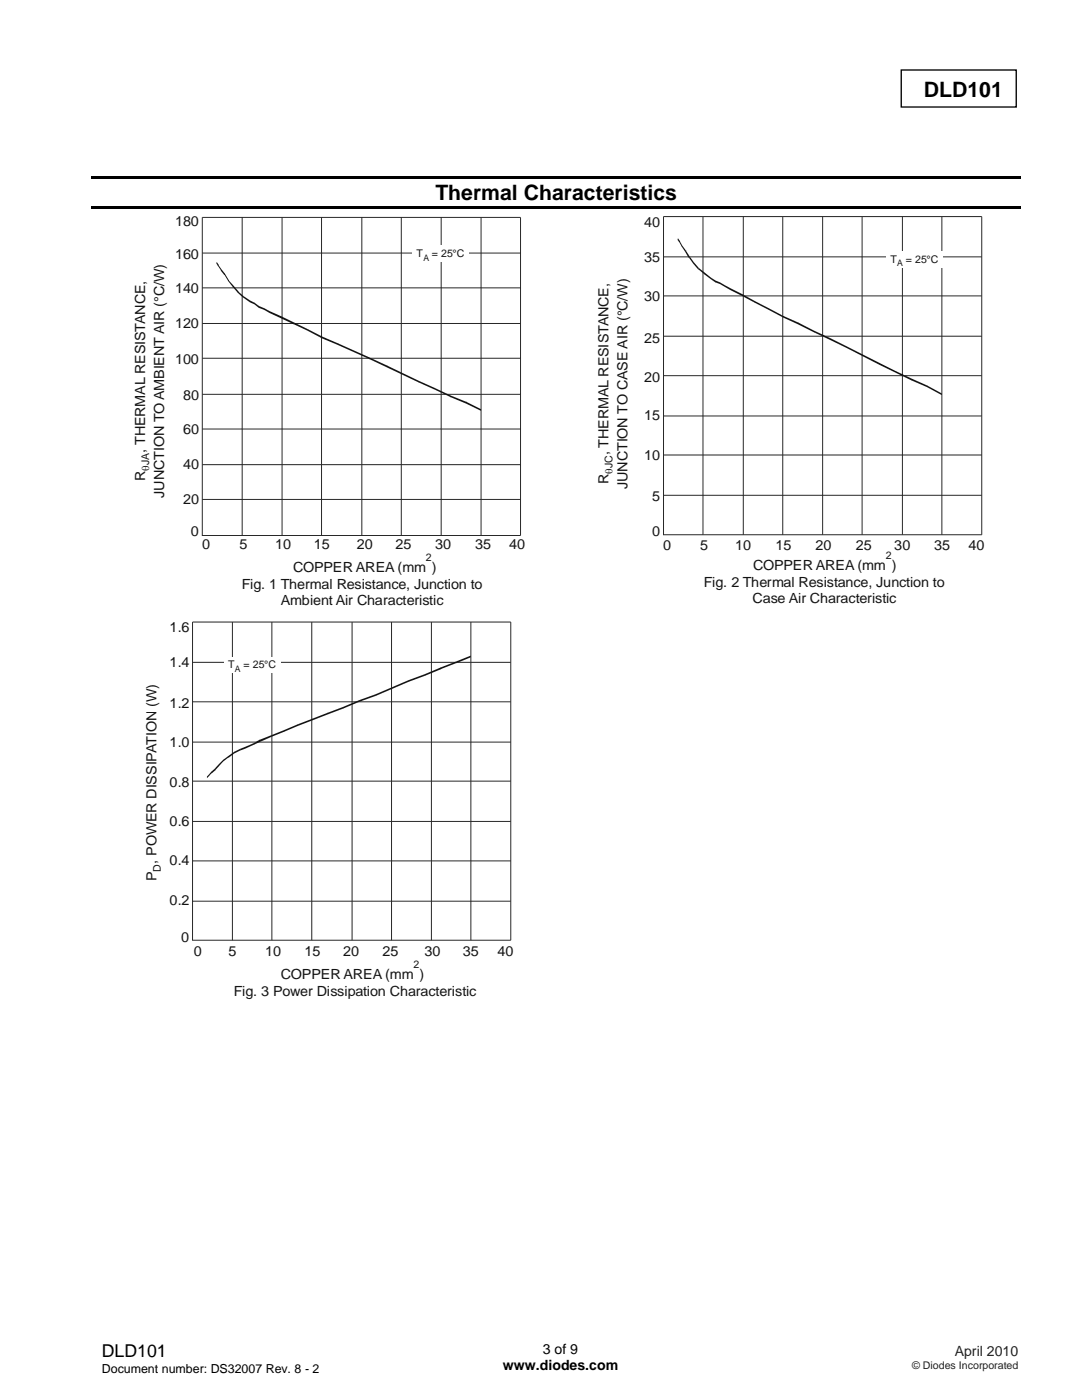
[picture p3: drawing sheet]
<svg xmlns="http://www.w3.org/2000/svg" width="216mm" height="279mm" viewBox="0 0 216 279" stroke-linecap="round" stroke-linejoin="round" font-family="sans-serif">
<path d="M179.8 14h23v7.4h-23z" fill="none" stroke="#000" stroke-width=".26"/>
<path d="M18.3 35.1h185.4v.5h-185.4zM18.3 41.2h185.4v.5h-185.4z" fill="#000"/>
<g fill="none" stroke="#23282b" stroke-width=".2">
<path d="M40.4 43.4h63.5v63.5h-63.5zM40.4 57.4h63.5M40.4 50.5h63.5M48.3 43.4v63.5M56.3 43.4v63.5M64.2 43.4v63.5M72.2 43.4v63.5M80.1 43.4v63.5M88 43.4v63.5M96 43.4v63.5M40.4 78.7h63.5M40.4 71.5h63.5"/>
<path d="M40.4 64.6h63.5M40.4 99.7h63.5M40.4 92.7h63.5M40.4 85.6h63.5"/>
</g>
<g fill="#131516">
<path d="M43.2 52.3l.5 .6-.2 .2-.3-.6zM43.6 53v.2zM43.6 52.9l.6 .8-.1 .3-.5-.8zM44.1 53.9v.2zM44.2 53.7l.7 .9-.1 .3-.7-.8zM44.9 54.6v.1zM44.9 54.6l.7 1.2-.1 .3-.7-1.3zM45.5 55.8l1 1.1-.1 .3-.9-1.1zM46.5 56.9l1.1 1.2-.1 .4-1.1-1.3zM47.5 58.3v.2zM47.5 58.1l1.2 1-.1 .4-1.1-1zM48.7 59.3l-.1 .2zM48.7 59.1l1.2 .9-.1 .3-1.1-.8z"/>
<path d="M49.9 60l.9 .4v.3l-1-.4zM50.8 60.4v.2zM50.8 60.4l.9 .7-.1 .3-.8-.7zM51.6 61.3v.1zM51.7 61.1l1 .4v.3l-1.1-.4zM52.7 61.5v.2zM52.7 61.5l1.1 .6-.1 .3-1-.6zM53.8 62.3l-.1 .1zM53.8 62.1l2.3 1v.4l-2.4-1.1zM56.1 63.1v.3zM56.1 63.1l2.6 1.3v.3l-2.6-1.2zM58.7 64.6v.1zM58.7 64.4l2.7 1.3v.3l-2.7-1.3zM61.4 65.7v.1zM61.4 65.7l2.9 1.5-.1 .3-2.8-1.5zM64.2 67.4v.1zM64.3 67.2l3 1.3v.3l-3.1-1.3zM67.3 68.5v.1zM67.3 68.5l3.2 1.4v.3l-3.2-1.4zM70.5 69.9l3.2 1.4v.4l-3.2-1.5zM73.7 71.5v.2zM73.7 71.3l3.3 1.6-.1 .3-3.2-1.5zM77 72.9v.1zM77 72.9l6.5 3.1v.3l-6.6-3.1zM83.5 76.2v.1zM83.5 76l3.3 1.4v.4l-3.3-1.5zM86.8 77.4l3.2 1.6v.3l-3.2-1.5zM90 79.1v.2zM90 79l3.1 1.2-.1 .4-3-1.3zM93.1 80.2l-.1 .2zM93.1 80.2l2.9 1.5v.3l-3-1.4z"/>
</g>
<path d="M82.3 49.1h11.2v3.2h-11.2z" fill="#fff"/>
<g fill="none" stroke="#23282b" stroke-width=".2">
<path d="M132.4 43.2h63.5v63.5h-63.5zM132.4 59.1h63.5M132.4 51.3h63.5M140.3 43.2v63.5M148.3 43.2v63.5M156.2 43.2v63.5M164.1 43.2v63.5M172 43.2v63.5M180.1 43.2v63.5M187.9 43.2v63.5M132.4 75h63.5M132.4 67.1h63.5"/>
<path d="M132.4 98.8h63.5M132.4 90.8h63.5M132.4 83h63.5"/>
</g>
<g fill="#131516">
<path d="M135.3 47.5l.4 .6-.1 .4-.4-.6zM135.7 48.1l-.1 .2zM135.7 48.2l.4 .8-.1 .2-.4-.7zM136 49.1v.1zM136.1 49l.7 .9-.1 .3-.7-1zM136.8 49.9v.2zM136.8 49.9l.8 1.2-.2 .3-.7-1.2zM137.5 51.3l-.1 .1zM137.6 51.1l.8 1.2-.1 .3-.8-1.2zM138.3 52.5v.1zM138.4 52.3l1 1.2-.1 .3-1-1.2zM139.4 53.6l-.1 .2zM139.4 53.5l1.2 .9-.1 .3-1.1-.9zM140.5 54.6v.1zM140.6 54.4l1.3 1v.4l-1.4-1.1z"/>
<path d="M141.9 55.4l.9 .6-.1 .3-.8-.5zM142.7 56.2v.1zM142.8 56l.9 .3v.4l-1-.4zM143.7 56.3v.2zM143.7 56.3l1 .6v.4l-1-.6zM144.7 56.9l1.1 .6-.1 .4-1-.6zM145.8 57.7l-.1 .2zM145.8 57.5l2.3 1.2v.4l-2.4-1.2zM148.1 58.7v.2zM148.1 58.7l2.5 1.4v.3l-2.5-1.3zM150.6 60.2v.2zM150.6 60.1l2.8 1.4v.3l-2.8-1.4zM153.4 61.5v.2zM153.4 61.5l2.9 1.5v.4l-2.9-1.6zM156.3 63.2v.2zM156.3 63l3 1.4-.1 .3-2.9-1.3zM159.3 64.4v.2zM159.3 64.4l3.2 1.6v.3l-3.3-1.6zM162.5 66.2v.1zM162.5 66l3.3 1.5-.1 .4-3.2-1.6zM165.8 67.5l3.2 1.6v.4l-3.3-1.6zM169 69.1v.2zM169 69.1l6.5 3.3-.1 .4-6.4-3.3zM175.5 72.6l-.1 .2zM175.5 72.4l3.2 1.6v.4l-3.3-1.6zM178.7 74v.2zM178.7 74l3.2 1.6-.1 .3-3.1-1.5zM181.8 75.7v.2zM181.9 75.6l3.1 1.3v.4l-3.2-1.4zM185 76.9v.2zM185 76.9l2.9 1.6v.4l-2.9-1.6z"/>
</g>
<path d="M176.8 50.1h11.3v3.2h-11.3z" fill="#fff"/>
<g fill="none" stroke="#23282b" stroke-width=".2">
<path d="M38.4 124.1h63.5v63.5h-63.5zM38.4 132.2h63.5M46.4 124.1v63.5M54.3 124.1v63.5M62.2 124.1v63.5M70.3 124.1v63.5M78.1 124.1v63.5M86.1 124.1v63.5M94 124.1v63.5M38.4 155.9h63.5M38.4 148.1h63.5M38.4 140.1h63.5"/>
<path d="M38.4 179.9h63.5M38.4 171.8h63.5M38.4 163.9h63.5"/>
</g>
<g fill="#131516">
<path d="M41.3 155l.3-.4 .1 .3-.4 .4zM42.1 154l.1 .3-.5 .6-.1-.3zM42.1 154v.2zM42.1 154l.7-.6 .1 .4-.7 .6zM42.9 153.6v.2zM43.6 152.6l.1 .3-.8 .9-.1-.4zM43.7 152.8v.1zM43.6 152.6l.9-.9v.3l-.8 .9zM44.5 151.7v.1zM44.5 151.7l1-.8 .1 .3-1.1 .8zM45.5 150.9v.2zM45.5 150.9l1.2-.8v.3l-1.1 .8zM46.7 150.1v.1zM46.7 150.1l1.2-.6v.3l-1.2 .6z"/>
<path d="M47.9 149.5l.8-.4 .1 .4-.9 .3zM48.7 149.1v.2zM48.7 149.1l1.1-.4v.3l-1 .5zM49.8 148.7l.9-.4v.3l-.9 .4zM50.7 148.4v.2zM50.7 148.3l1-.6 .1 .4-1.1 .5zM51.7 147.7v.1zM51.7 147.7l2.4-1v.4l-2.3 1zM54.1 146.7v.2zM54.1 146.7l2.5-1v.4l-2.5 1zM56.6 145.9v.2zM56.6 145.7l2.8-1.2v.4l-2.8 1.2zM59.4 144.5v.2zM59.4 144.5l2.9-1.1v.4l-2.9 1.1zM62.3 143.4v.2zM62.3 143.4l3-1.1v.3l-3 1.2zM65.3 142.3v.1zM65.3 142.3l3.2-1.2v.3l-3.2 1.2zM68.5 141.2v.2zM68.5 141.1l3.2-1.4v.4l-3.2 1.3zM71.7 139.7v.2zM71.7 139.7l3.3-1.2v.4l-3.3 1.2zM75 138.7v.2zM75 138.5l6.5-2.8v.4l-6.5 2.8zM81.5 135.7v.2zM81.5 135.7l3.2-1.1v.3l-3.2 1.2zM84.7 134.7v.2zM84.7 134.6l3.2-1.4 .1 .3-3.3 1.4zM87.9 133.2v.2zM87.9 133.2l3.1-1.2v.4l-3.1 1.1zM91 132.2l.1 .2zM91 132l3-1.2v.4l-2.9 1.2z"/>
</g>
<path d="M44.7 131.1h11.2v3.1h-11.2z" fill="#fff"/>
<g font-size="4.2">
<text x="184.4" y="19.3">DLD101</text>
<text x="86.9" y="39.9">Thermal Characteristics</text>
</g>
<text font-size="3.5" x="20.3" y="270.9">DLD101</text>
<g font-size="2.8" fill="#131516">
<text x="34.9" y="45.2">180</text>
<text x="128.5" y="45.3">40</text>
<text x="34.9" y="51.7">160</text>
<text x="128.5" y="52.4">35</text>
<text x="34.9" y="58.5">140</text>
<text x="34.9" y="65.4">120</text>
<text x="128.5" y="60.1">30</text>
<text x="128.5" y="68.4">25</text>
<text x="34.9" y="72.7">100</text>
<text x="128.5" y="76.2">20</text>
<text x="36.6" y="79.8">80</text>
<text x="128.5" y="83.9">15</text>
<text x="36.6" y="86.6">60</text>
<text x="28.9" y="95.9" transform="rotate(-90 28.9 95.9)">R</text>
<text x="28.9" y="90.4" transform="rotate(-90 28.9 90.4)">, THERMAL RESISTANCE,</text>
<text x="36.6" y="93.6">40</text>
<text x="121.4" y="90.9" transform="rotate(-90 121.4 90.9)">, THERMAL RESISTANCE,</text>
<text x="128.5" y="91.7">10</text>
<text x="32.7" y="99.3" transform="rotate(-90 32.7 99.3)">JUNCTION TO AMBIENT AIR (°C/W)</text>
<text x="36.6" y="100.5">20</text>
<text x="121.4" y="96.6" transform="rotate(-90 121.4 96.6)">R</text>
<text x="125.2" y="97.6" transform="rotate(-90 125.2 97.6)">JUNCTION TO CASE AIR (°C/W)</text>
<text x="130.1" y="100">5</text>
<text x="38.1" y="107">0</text>
<text x="130.1" y="106.9">0</text>
<text x="40.4" y="109.7">0</text>
<text x="47.8" y="109.7">5</text>
<text x="54.9" y="109.7">10</text>
<text x="62.6" y="109.7">15</text>
<text x="71.2" y="109.7">20</text>
<text x="78.9" y="109.7">25</text>
<text x="86.8" y="109.7">30</text>
<text x="94.8" y="109.7">35</text>
<text x="101.6" y="109.7">40</text>
<text x="132.3" y="109.7">0</text>
<text x="139.7" y="109.7">5</text>
<text x="146.7" y="109.7">10</text>
<text x="150.3" y="113.7">COPPER AREA (mm )</text>
<text x="154.7" y="109.7">15</text>
<text x="162.7" y="109.7">20</text>
<text x="170.7" y="109.7">25</text>
<text x="178.4" y="109.7">30</text>
<text x="186.4" y="109.7">35</text>
<text x="193.3" y="109.7">40</text>
<text x="48.2" y="117.6">Fig. 1 Thermal Resistance, Junction to</text>
<text x="58.5" y="114.2">COPPER AREA (mm )</text>
<text x="140.4" y="117.1">Fig. 2 Thermal Resistance, Junction to</text>
<text x="56" y="120.8">Ambient Air Characteristic</text>
<text x="150.2" y="120.3">Case Air Characteristic</text>
<text x="33.8" y="126.1">1.6</text>
<text x="33.8" y="133.2">1.4</text>
<text x="33.8" y="141.2">1.2</text>
<text x="33.8" y="149">1.0</text>
<text x="33.8" y="157.1">0.8</text>
<text x="33.8" y="164.9">0.6</text>
<text x="33.8" y="172.7">0.4</text>
<text x="31.2" y="175.8" transform="rotate(-90 31.2 175.8)">P , POWER DISSIPATION (W)</text>
<text x="33.8" y="180.5">0.2</text>
<text x="36.1" y="188">0</text>
<text x="38.7" y="190.9">0</text>
<text x="45.6" y="190.9">5</text>
<text x="52.9" y="190.9">10</text>
<text x="60.8" y="190.9">15</text>
<text x="68.5" y="190.9">20</text>
<text x="76.3" y="190.9">25</text>
<text x="84.7" y="190.9">30</text>
<text x="92.3" y="190.9">35</text>
<text x="99.3" y="190.9">40</text>
<text x="56" y="195.3">COPPER AREA (mm )</text>
<text x="46.6" y="198.7">Fig. 3 Power Dissipation Characteristic</text>
</g>
<g font-size="2.8">
<text x="100.3" y="273.5">www.diodes.com</text>
<text x="108.3" y="270.2">3 of 9</text>
</g>
<text font-size="2.8" fill="#231f20" x="190.5" y="270.6">April 2010</text>
<text font-size="2.5" x="20.3" y="274">Document number: DS32007 Rev. 8 - 2</text>
<g font-size="2.1" fill="#131516">
<text x="83.1" y="51.4">T</text>
<text x="86.2" y="51.4">= 25°C</text>
<text x="177.7" y="52.5">T</text>
<text x="180.7" y="52.5">= 25°C</text>
<text x="29.8" y="93.9" transform="rotate(-90 29.8 93.9)">θJA</text>
<text x="122.2" y="94.5" transform="rotate(-90 122.2 94.5)">θJC</text>
<text x="85" y="112">2</text>
<text x="176.8" y="111.5">2</text>
<text x="45.5" y="133.4">T</text>
<text x="48.6" y="133.4">= 25°C</text>
<text x="32.1" y="173.9" transform="rotate(-90 32.1 173.9)">D</text>
<text x="82.5" y="193.2">2</text>
</g>
<text font-size="2.1" fill="#231f20" x="182" y="273.2">© Diodes Incorporated</text>
<g font-size="1.8" fill="#131516">
<text x="84.5" y="52.1">A</text>
<text x="179" y="53.1">A</text>
<text x="46.9" y="134">A</text>
</g>
</svg>
